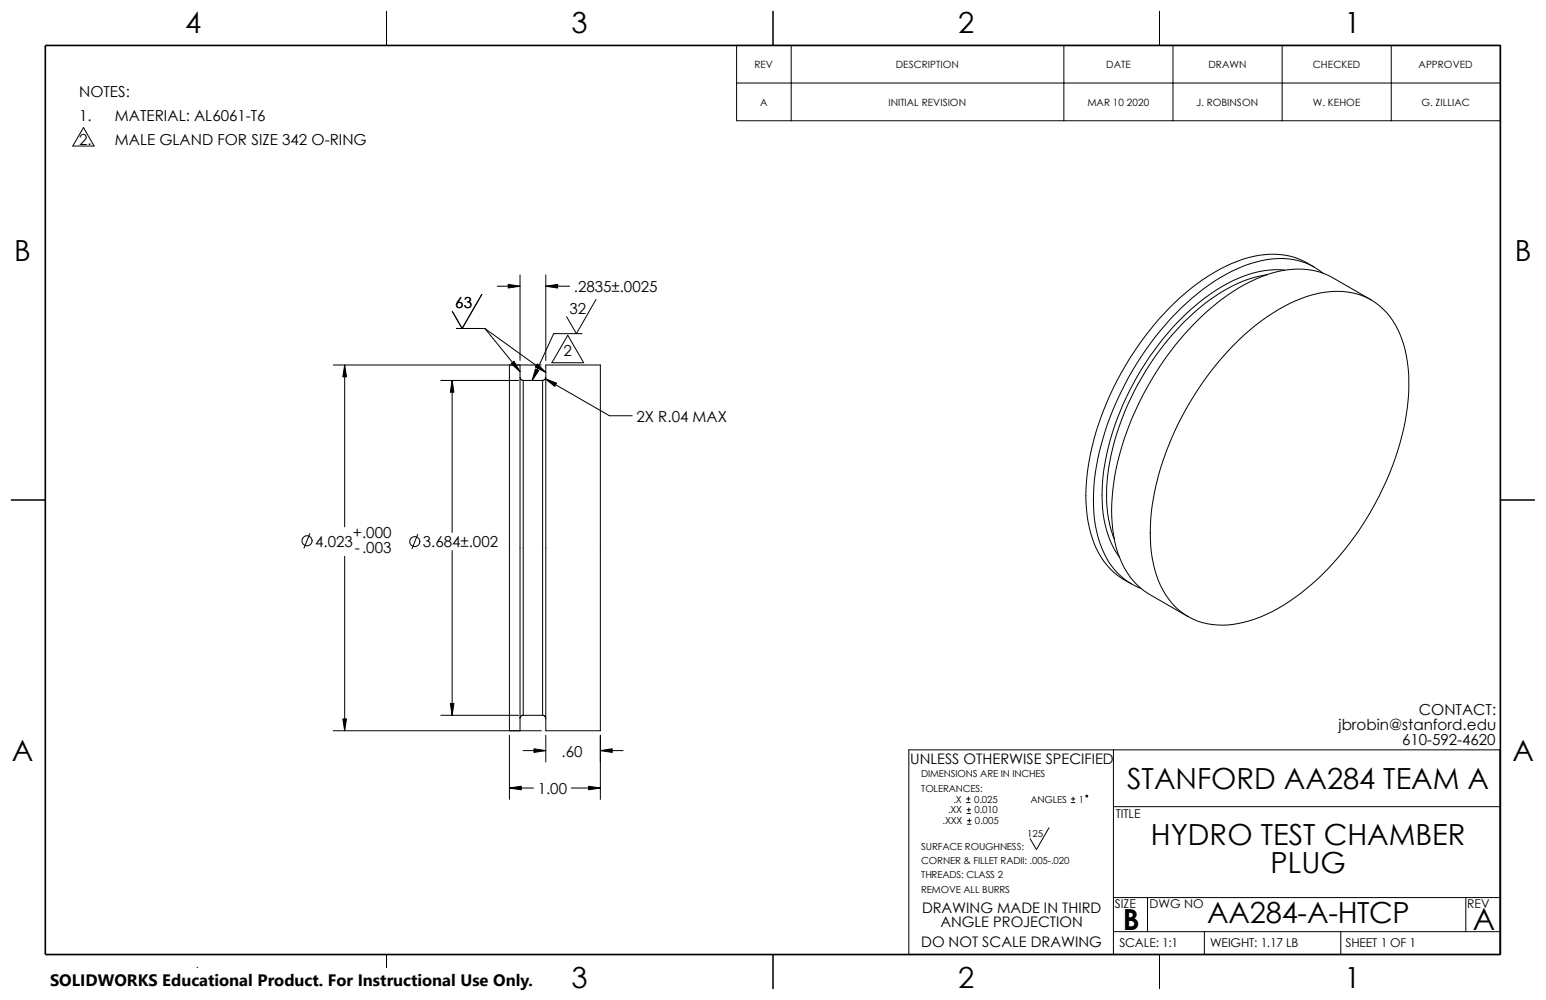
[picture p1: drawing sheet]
<svg xmlns="http://www.w3.org/2000/svg" width="432mm" height="279mm" viewBox="0 0 432 279" stroke-linecap="round" stroke-linejoin="round" font-family="sans-serif">
<g fill="none" stroke="#000" stroke-width=".28">
<path d="M107.9 3.1v9.6M205.7 12.7h213.4v21h-213.4zM215.9 3.1v9.6M221 12.7v21M297.1 12.7v21M323.8 3.1v9.6M327.6 12.7v21M358.1 12.7v21M388.6 12.7v21M23.3 35.6l3 5.2h-6zM205.7 23.2h213.4M138.9 80h6.3"/>
<path d="M145.2 76.8v23.9M152.4 80h6.7M152.4 76.8v23.9M353.9 76.8a40 40 0 0 0-20.5 10.7 75.4 75.4 0 0 0-24.2 47.2 34.7 34.7 0 0 0 2 16M358.9 75.5a29.6 29.6 0 0 0-19.3 5.6 75.5 75.5 0 0 0-27.6 36 55.4 55.4 0 0 0-3.6 28 24.9 24.9 0 0 0 4.2 10.5M367.1 74.6a21.8 21.8 0 0 0-20.1-2.1 57.8 57.8 0 0 0-24.9 18.6 81.5 81.5 0 0 0-18.7 43.6 35 35 0 0 0 4.2 21 19.4 19.4 0 0 0 8.4 7.4M369.5 76.3a19.2 19.2 0 0 0-17.3-3.4 48.4 48.4 0 0 0-22.2 13 83.8 83.8 0 0 0-24.3 48.1 37.5 37.5 0 0 0 3.2 21.7 18.6 18.6 0 0 0 9.7 8.7M127.5 91.8h7.9M134.6 82.3l-5.5 9.5-2.8-4.8M135.4 91.8l9.8 12M135.4 91.8l17 12.3M158.6 93.7l4.4 7.6h-8.9z"/>
<path d="M162.6 93.2h-8l-6 13.1M166.5 83.7l-5.5 9.5-2.8-4.7M344.4 96.6a52.3 52.3 0 0 1 22.1-14.2 20.3 20.3 0 0 1 18.7 3 24.6 24.6 0 0 1 8.1 17.3 65.1 65.1 0 0 1-7.1 33.8 78.1 78.1 0 0 1-27.6 32.5 33 33 0 0 1-18.6 5.6 18.3 18.3 0 0 1-16.5-12.5 46 46 0 0 1-.5-27 85.4 85.4 0 0 1 21.4-38.5zM382.9 83.8l-10.7-6.2a22.5 22.5 0 0 0-19.6-.4 60.9 60.9 0 0 0-24.8 19.8 81.6 81.6 0 0 0-17 39.9 38.2 38.2 0 0 0 3.2 21.7 19.3 19.3 0 0 0 7.1 7.5l10.8 6.2M93.1 102h58.1M96.3 102v45.2M123.1 106.3h21.8M126.3 106.3v42.5M142.3 102v102.2M145.2 105.4l.3 .6 .6 .3M145.2 102v102.2M146.1 106.3v93.6"/>
<path d="M146.1 106.3h5.5M151.6 106.3v93.6M152.3 105.8l17.9 10.4h6.4M152.4 105.4l-.3 .7-.5 .2M152.4 102h15.3v102.2h-15.3zM3.1 139.7h9.6M419.1 139.7h9.5M86.5 149.1l-1.6 4M96.3 155.4v48.8M116.7 149.3l-1.6 4M126.3 153.8v46.1M123.1 199.9h21.8"/>
<path d="M146.1 199.9l-.5 .1-.4 .7M146.1 199.9h5.5M151.6 199.9l.5 .1 .3 .7M93.1 204.2h58.1M142.3 205.4v18M146.1 209.7h6.3M152.4 205.4v7.5M167.7 205.4v18M167.7 209.7h6.3M253.8 209.5h165.1v57.2h-165.1zM311 209.5v57.2M142.3 220.2h6.7"/>
<path d="M159.6 220.2h8.1M270 224.2h1M270 223.2h1M270.1 227.3h1M270.1 226.2h1M270.2 230.3h1M270.2 229.3h1M270.5 222.7v1M270.6 225.7v1M270.7 228.8v1M293 231.3l-3.5 6.1-1.8-3.1M299.2 224.2h1"/>
<path d="M299.2 223.2h1M299.7 222.7v1M311 225.4h107.9M311 250.8h107.9M320.5 250.8v9.5M409.4 250.8v9.5M107.9 266.7v9.5M215.9 266.7v9.5M311 260.3h107.9M323.8 266.7v9.5M336.4 260.3v6.4M374.5 260.3v6.4"/>
<circle cx="85.7" cy="151.1" r="1.41"/>
<circle cx="115.9" cy="151.3" r="1.4"/>
<circle cx="303.5" cy="222.4" r=".25"/>
</g>
<path d="M12.7 12.7h406.4v254h-406.4z" fill="none" stroke="#000" stroke-width=".47"/>
<g fill="#000" stroke="#000" stroke-width=".28">
<path d="M141.9 79.5l3.3 .5-3.3 .5zM152.4 80l3.3-.5v1zM96.3 102l.5 3.3h-1zM126.3 106.3l.5 3.3h-1zM142.7 101.6l.9-.7 1.6 2.9zM149.6 103.1l.9 .4-1.9 2.8zM152.3 105.8l3.1 1.3-.5 .8zM150.1 101.7l2.3 2.4-2.9-1.6zM125.8 196.6h1l-.5 3.3zM95.8 200.9h1l-.5 3.3zM149.1 209.2l3.3 .5-3.3 .5zM167.7 209.7l3.3-.5v1z"/>
<path d="M142.3 220.2l3.3-.5v1zM164.4 219.7l3.3 .5-3.3 .5z"/>
</g>
<path d="M14 270.6h135.1v8.8h-135.1z" fill="#fff"/>
<text font-size="8.5" x="411.4" y="259.8">A</text>
<g font-size="8.1">
<text x="51.7" y="9.3">4</text>
<text x="159.6" y="9.3">3</text>
<text x="267.6" y="9.3">2</text>
<text x="375.5" y="9.3">1</text>
<text x="4" y="72.8">B</text>
<text x="423.1" y="72.8">B</text>
<text x="3.3" y="212.5">A</text>
<text x="422.4" y="212.5">A</text>
<text x="314.8" y="220.3">STANFORD AA284 TEAM A</text>
<text x="321.4" y="236.1">HYDRO TEST CHAMBER</text>
<text x="354.9" y="244">PLUG</text>
<text x="337.1" y="257.8">AA284-A-HTCP</text>
<text x="313.6" y="260">B</text>
<text x="51.7" y="276">4</text>
<text x="159.6" y="276">3</text>
<text x="267.6" y="276">2</text>
<text x="375.5" y="276">1</text>
</g>
<text font-size="4.6" x="14" y="275.6">SOLIDWORKS Educational Product. For Instructional Use Only.</text>
<g font-size="4.2">
<text x="22.1" y="27">NOTES:</text>
<text x="22.1" y="33.7">1.</text>
<text x="32.1" y="33.7">MATERIAL: AL6061-T6</text>
<text x="22.1" y="40.4">2.</text>
<text x="32.1" y="40.4">MALE GLAND FOR SIZE 342 O-RING</text>
<text x="160.3" y="81.7">.2835±.0025</text>
<text x="127.2" y="86.1">63</text>
<text x="159.1" y="87.6">32</text>
<text x="157.4" y="99.5">2</text>
<text x="177.7" y="117.9">2X R.04 MAX</text>
<text x="88" y="152.7">4.023</text>
<text x="98.6" y="150.5">+.000</text>
<text x="99.1" y="154.6">-.003</text>
<text x="118.1" y="153">3.684±.002</text>
<text x="396.3" y="199.9">CONTACT:</text>
<text x="373.9" y="204">jbrobin@stanford.edu</text>
<text x="391.6" y="208.2">610-592-4620</text>
<text x="156.8" y="211.4">.60</text>
<text x="150.2" y="221.8">1.00</text>
</g>
<g font-size="4.1">
<text x="254.2" y="213.4">UNLESS OTHERWISE SPECIFIED</text>
<text x="257.5" y="255">DRAWING MADE IN THIRD</text>
<text x="262.6" y="259">ANGLE PROJECTION</text>
<text x="257.3" y="264.7">DO NOT SCALE DRAWING</text>
</g>
<g font-size="3.4">
<text x="311.6" y="228.6">TITLE</text>
<text x="311.4" y="253.8">SIZE</text>
<text x="321" y="253.8">DWG NO</text>
<text x="409.8" y="253.8">REV</text>
<text x="312.6" y="264.6">SCALE: 1:1</text>
<text x="338" y="264.6">WEIGHT: 1.17 LB</text>
<text x="375.8" y="264.6">SHEET 1 OF 1</text>
</g>
<g font-size="2.8">
<text x="210.7" y="19">REV</text>
<text x="250.2" y="19">DESCRIPTION</text>
<text x="308.9" y="19">DATE</text>
<text x="337.5" y="19">DRAWN</text>
<text x="366.7" y="19">CHECKED</text>
<text x="396.2" y="19">APPROVED</text>
<text x="212.3" y="29.5">A</text>
<text x="248.1" y="29.5">INITIAL REVISION</text>
<text x="303.7" y="29.5">MAR 10 2020</text>
<text x="334.2" y="29.5">J. ROBINSON</text>
<text x="366.7" y="29.5">W. KEHOE</text>
<text x="397" y="29.5">G. ZILLIAC</text>
</g>
<g font-size="2.7">
<text x="257.3" y="217.2">DIMENSIONS ARE IN INCHES</text>
<text x="257.3" y="221.2">TOLERANCES:</text>
<text x="264.8" y="227.3">.XX</text>
<text x="266.3" y="224.3">.X</text>
<text x="272.1" y="224.3">0.025</text>
<text x="272.2" y="227.3">0.010</text>
<text x="287.8" y="224.3">ANGLES</text>
<text x="301.3" y="224.3">1</text>
<text x="263.3" y="230.3">.XXX</text>
<text x="272.3" y="230.3">0.005</text>
<text x="286.9" y="233.8">125</text>
<text x="257.3" y="237.4">SURFACE ROUGHNESS:</text>
<text x="257.3" y="241.4">CORNER &amp; FILLET RADII: .005-.020</text>
<text x="257.3" y="245.4">THREADS: CLASS 2</text>
<text x="257.3" y="249.5">REMOVE ALL BURRS</text>
</g>
</svg>
